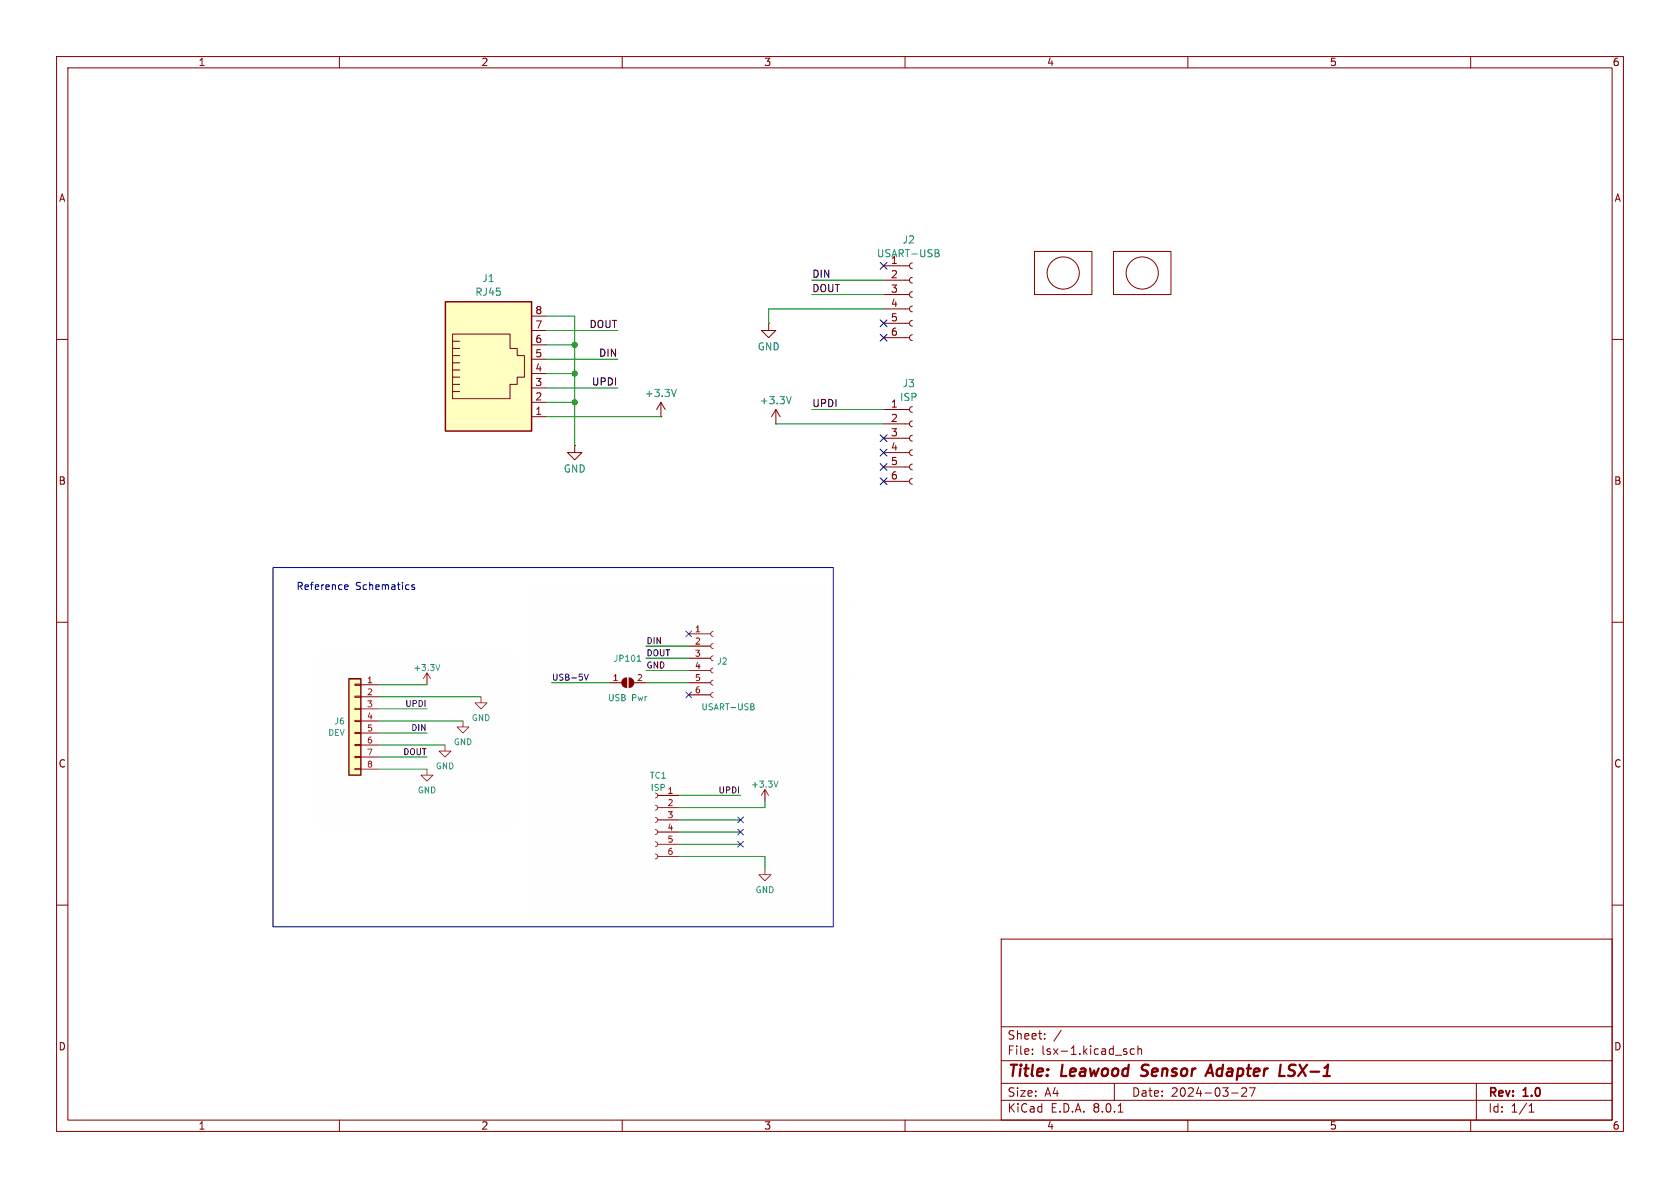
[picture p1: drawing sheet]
(kicad_sch
 (version 20231120)
 (generator "eeschema")
 (generator_version "8.0")
 (paper "A4")
 (title_block
  (title "Leawood Sensor Adapter LSX-1")
  (date "2024-03-27")
  (rev "1.0"))
 (lib_symbols
  (symbol "Connector:Conn_01x06_Socket"
   (pin_names
    (offset 1.016) hide) (exclude_from_sim no) (in_bom yes) (on_board yes)
   (property "Reference" "J" (at 0 7.62 0) (effects (font (size 1.27 1.27))))
   (property "Value" "Conn_01x06_Socket" (at 0 -10.16 0) (effects (font (size 1.27 1.27))))
   (property "Footprint" "" (at 0 0 0) (effects (font (size 1.27 1.27)) (hide yes)))
   (property "Datasheet" "~" (at 0 0 0) (effects (font (size 1.27 1.27)) (hide yes)))
   (property "Description" "Generic connector, single row, 01x06, script generated" (at 0 0 0) (effects (font (size 1.27 1.27)) (hide yes)))
   (property "ki_locked" "" (at 0 0 0) (effects (font (size 1.27 1.27))))
   (symbol "Conn_01x06_Socket_1_1"
    (arc (start 0 -7.112) (mid -0.5058 -7.62) (end 0 -8.128) (stroke (width 0.1524) (type default)) (fill (type none)))
    (arc (start 0 -4.572) (mid -0.5058 -5.08) (end 0 -5.588) (stroke (width 0.1524) (type default)) (fill (type none)))
    (arc (start 0 -2.032) (mid -0.5058 -2.54) (end 0 -3.048) (stroke (width 0.1524) (type default)) (fill (type none)))
    (polyline (pts (xy -1.27 -7.62) (xy -0.508 -7.62)) (stroke (width 0.1524) (type default)) (fill (type none)))
    (polyline (pts (xy -1.27 -5.08) (xy -0.508 -5.08)) (stroke (width 0.1524) (type default)) (fill (type none)))
    (polyline (pts (xy -1.27 -2.54) (xy -0.508 -2.54)) (stroke (width 0.1524) (type default)) (fill (type none)))
    (polyline (pts (xy -1.27 0) (xy -0.508 0)) (stroke (width 0.1524) (type default)) (fill (type none)))
    (polyline (pts (xy -1.27 2.54) (xy -0.508 2.54)) (stroke (width 0.1524) (type default)) (fill (type none)))
    (polyline (pts (xy -1.27 5.08) (xy -0.508 5.08)) (stroke (width 0.1524) (type default)) (fill (type none)))
    (arc (start 0 0.508) (mid -0.5058 0) (end 0 -0.508) (stroke (width 0.1524) (type default)) (fill (type none)))
    (arc (start 0 3.048) (mid -0.5058 2.54) (end 0 2.032) (stroke (width 0.1524) (type default)) (fill (type none)))
    (arc (start 0 5.588) (mid -0.5058 5.08) (end 0 4.572) (stroke (width 0.1524) (type default)) (fill (type none)))
    (pin passive line (at -5.08 5.08 0) (length 3.81) (name "Pin_1" (effects (font (size 1.27 1.27)))) (number "1" (effects (font (size 1.27 1.27)))))
    (pin passive line (at -5.08 2.54 0) (length 3.81) (name "Pin_2" (effects (font (size 1.27 1.27)))) (number "2" (effects (font (size 1.27 1.27)))))
    (pin passive line (at -5.08 0 0) (length 3.81) (name "Pin_3" (effects (font (size 1.27 1.27)))) (number "3" (effects (font (size 1.27 1.27)))))
    (pin passive line (at -5.08 -2.54 0) (length 3.81) (name "Pin_4" (effects (font (size 1.27 1.27)))) (number "4" (effects (font (size 1.27 1.27)))))
    (pin passive line (at -5.08 -5.08 0) (length 3.81) (name "Pin_5" (effects (font (size 1.27 1.27)))) (number "5" (effects (font (size 1.27 1.27)))))
    (pin passive line (at -5.08 -7.62 0) (length 3.81) (name "Pin_6" (effects (font (size 1.27 1.27)))) (number "6" (effects (font (size 1.27 1.27)))))))
  (symbol "Connector:RJ45"
   (pin_names
    (offset 1.016)) (exclude_from_sim no) (in_bom yes) (on_board yes)
   (property "Reference" "J" (at -5.08 13.97 0) (effects (font (size 1.27 1.27)) (justify right)))
   (property "Value" "RJ45" (at 2.54 13.97 0) (effects (font (size 1.27 1.27)) (justify left)))
   (property "Footprint" "" (at 0 0.635 90) (effects (font (size 1.27 1.27)) (hide yes)))
   (property "Datasheet" "~" (at 0 0.635 90) (effects (font (size 1.27 1.27)) (hide yes)))
   (property "Description" "RJ connector, 8P8C (8 positions 8 connected)" (at 0 0 0) (effects (font (size 1.27 1.27)) (hide yes)))
   (symbol "RJ45_0_1"
    (polyline (pts (xy -5.08 4.445) (xy -6.35 4.445)) (stroke (width 0) (type default)) (fill (type none)))
    (polyline (pts (xy -5.08 5.715) (xy -6.35 5.715)) (stroke (width 0) (type default)) (fill (type none)))
    (polyline (pts (xy -6.35 -3.175) (xy -5.08 -3.175) (xy -5.08 -3.175)) (stroke (width 0) (type default)) (fill (type none)))
    (polyline (pts (xy -6.35 -1.905) (xy -5.08 -1.905) (xy -5.08 -1.905)) (stroke (width 0) (type default)) (fill (type none)))
    (polyline (pts (xy -6.35 -0.635) (xy -5.08 -0.635) (xy -5.08 -0.635)) (stroke (width 0) (type default)) (fill (type none)))
    (polyline (pts (xy -6.35 0.635) (xy -5.08 0.635) (xy -5.08 0.635)) (stroke (width 0) (type default)) (fill (type none)))
    (polyline (pts (xy -6.35 1.905) (xy -5.08 1.905) (xy -5.08 1.905)) (stroke (width 0) (type default)) (fill (type none)))
    (polyline (pts (xy -5.08 3.175) (xy -6.35 3.175) (xy -6.35 3.175)) (stroke (width 0) (type default)) (fill (type none)))
    (polyline (pts (xy -6.35 -4.445) (xy -6.35 6.985) (xy 3.81 6.985) (xy 3.81 4.445) (xy 5.08 4.445) (xy 5.08 3.175) (xy 6.35 3.175) (xy 6.35 -0.635) (xy 5.08 -0.635) (xy 5.08 -1.905) (xy 3.81 -1.905) (xy 3.81 -4.445) (xy -6.35 -4.445) (xy -6.35 -4.445)) (stroke (width 0) (type default)) (fill (type none)))
    (rectangle (start 7.62 12.7) (end -7.62 -10.16) (stroke (width 0.254) (type default)) (fill (type background))))
   (symbol "RJ45_1_1"
    (pin passive line (at 10.16 -7.62 180) (length 2.54) (name "~" (effects (font (size 1.27 1.27)))) (number "1" (effects (font (size 1.27 1.27)))))
    (pin passive line (at 10.16 -5.08 180) (length 2.54) (name "~" (effects (font (size 1.27 1.27)))) (number "2" (effects (font (size 1.27 1.27)))))
    (pin passive line (at 10.16 -2.54 180) (length 2.54) (name "~" (effects (font (size 1.27 1.27)))) (number "3" (effects (font (size 1.27 1.27)))))
    (pin passive line (at 10.16 0 180) (length 2.54) (name "~" (effects (font (size 1.27 1.27)))) (number "4" (effects (font (size 1.27 1.27)))))
    (pin passive line (at 10.16 2.54 180) (length 2.54) (name "~" (effects (font (size 1.27 1.27)))) (number "5" (effects (font (size 1.27 1.27)))))
    (pin passive line (at 10.16 5.08 180) (length 2.54) (name "~" (effects (font (size 1.27 1.27)))) (number "6" (effects (font (size 1.27 1.27)))))
    (pin passive line (at 10.16 7.62 180) (length 2.54) (name "~" (effects (font (size 1.27 1.27)))) (number "7" (effects (font (size 1.27 1.27)))))
    (pin passive line (at 10.16 10.16 180) (length 2.54) (name "~" (effects (font (size 1.27 1.27)))) (number "8" (effects (font (size 1.27 1.27)))))))
  (symbol "power:+3.3V"
   (power)
   (pin_numbers hide)
   (pin_names
    (offset 0) hide) (exclude_from_sim no) (in_bom yes) (on_board yes)
   (property "Reference" "#PWR" (at 0 -3.81 0) (effects (font (size 1.27 1.27)) (hide yes)))
   (property "Value" "+3.3V" (at 0 3.556 0) (effects (font (size 1.27 1.27))))
   (property "Footprint" "" (at 0 0 0) (effects (font (size 1.27 1.27)) (hide yes)))
   (property "Datasheet" "" (at 0 0 0) (effects (font (size 1.27 1.27)) (hide yes)))
   (property "Description" "Power symbol creates a global label with name \"+3.3V\"" (at 0 0 0) (effects (font (size 1.27 1.27)) (hide yes)))
   (symbol "+3.3V_0_1"
    (polyline (pts (xy -0.762 1.27) (xy 0 2.54)) (stroke (width 0) (type default)) (fill (type none)))
    (polyline (pts (xy 0 0) (xy 0 2.54)) (stroke (width 0) (type default)) (fill (type none)))
    (polyline (pts (xy 0 2.54) (xy 0.762 1.27)) (stroke (width 0) (type default)) (fill (type none))))
   (symbol "+3.3V_1_1"
    (pin power_in line (at 0 0 90) (length 0) (name "~" (effects (font (size 1.27 1.27)))) (number "1" (effects (font (size 1.27 1.27)))))))
  (symbol "power:GND"
   (power)
   (pin_numbers hide)
   (pin_names
    (offset 0) hide) (exclude_from_sim no) (in_bom yes) (on_board yes)
   (property "Reference" "#PWR" (at 0 -6.35 0) (effects (font (size 1.27 1.27)) (hide yes)))
   (property "Value" "GND" (at 0 -3.81 0) (effects (font (size 1.27 1.27))))
   (property "Footprint" "" (at 0 0 0) (effects (font (size 1.27 1.27)) (hide yes)))
   (property "Datasheet" "" (at 0 0 0) (effects (font (size 1.27 1.27)) (hide yes)))
   (property "Description" "Power symbol creates a global label with name \"GND\" , ground" (at 0 0 0) (effects (font (size 1.27 1.27)) (hide yes)))
   (symbol "GND_0_1"
    (polyline (pts (xy 0 0) (xy 0 -1.27) (xy 1.27 -1.27) (xy 0 -2.54) (xy -1.27 -1.27) (xy 0 -1.27)) (stroke (width 0) (type default)) (fill (type none))))
   (symbol "GND_1_1"
    (pin power_in line (at 0 0 270) (length 0) (name "~" (effects (font (size 1.27 1.27)))) (number "1" (effects (font (size 1.27 1.27)))))))
  (symbol "sjm-mechanical:logo"
   (pin_names
    (offset 1.016)) (exclude_from_sim no) (in_bom yes) (on_board yes)
   (property "Reference" "Lg" (at 0 0 0) (effects (font (size 1.27 1.27)) (hide yes)))
   (property "Value" "logo" (at 0 -1.27 0) (effects (font (size 1.27 1.27)) (hide yes)))
   (property "Footprint" "" (at 0 0 0) (effects (font (size 1.27 1.27)) (hide yes)))
   (property "Datasheet" "" (at 0 0 0) (effects (font (size 1.27 1.27)) (hide yes)))
   (property "Description" "" (at 0 0 0) (effects (font (size 1.27 1.27)) (hide yes)))
   (symbol "logo_0_1"
    (rectangle (start -5.08 3.81) (end 5.08 -3.81) (stroke (width 0) (type default)) (fill (type none)))
    (circle (center 0 0) (radius 2.8448) (stroke (width 0) (type default)) (fill (type none))))))
 (junction
  (at 101.6 71.12)
  (diameter 0)
  (color 0 0 0 0))
 (junction
  (at 101.6 66.04)
  (diameter 0)
  (color 0 0 0 0))
 (junction
  (at 101.6 60.96)
  (diameter 0)
  (color 0 0 0 0))
 (no_connect
  (at 156.21 82.55))
 (no_connect
  (at 156.21 85.09))
 (no_connect
  (at 156.21 59.69))
 (no_connect
  (at 156.21 77.47))
 (no_connect
  (at 156.21 57.15))
 (no_connect
  (at 156.21 46.99))
 (no_connect
  (at 156.21 80.01))
 (wire
  (pts (xy 96.52 68.58) (xy 109.22 68.58))
  (stroke (width 0) (type default)))
 (wire
  (pts (xy 101.6 60.96) (xy 101.6 55.88))
  (stroke (width 0) (type default)))
 (wire
  (pts (xy 135.89 54.61) (xy 135.89 57.15))
  (stroke (width 0) (type default)))
 (wire
  (pts (xy 96.52 66.04) (xy 101.6 66.04))
  (stroke (width 0) (type default)))
 (wire
  (pts (xy 101.6 71.12) (xy 101.6 66.04))
  (stroke (width 0) (type default)))
 (wire
  (pts (xy 96.52 60.96) (xy 101.6 60.96))
  (stroke (width 0) (type default)))
 (wire
  (pts (xy 101.6 71.12) (xy 101.6 78.74))
  (stroke (width 0) (type default)))
 (wire
  (pts (xy 96.52 73.66) (xy 116.84 73.66))
  (stroke (width 0) (type default)))
 (wire
  (pts (xy 137.16 74.93) (xy 156.21 74.93))
  (stroke (width 0) (type default)))
 (wire
  (pts (xy 96.52 58.42) (xy 109.22 58.42))
  (stroke (width 0) (type default)))
 (wire
  (pts (xy 101.6 55.88) (xy 96.52 55.88))
  (stroke (width 0) (type default)))
 (wire
  (pts (xy 135.89 54.61) (xy 156.21 54.61))
  (stroke (width 0) (type default)))
 (wire
  (pts (xy 143.51 52.07) (xy 156.21 52.07))
  (stroke (width 0) (type default)))
 (wire
  (pts (xy 96.52 63.5) (xy 109.22 63.5))
  (stroke (width 0) (type default)))
 (wire
  (pts (xy 143.51 49.53) (xy 156.21 49.53))
  (stroke (width 0) (type default)))
 (wire
  (pts (xy 143.51 72.39) (xy 156.21 72.39))
  (stroke (width 0) (type default)))
 (wire
  (pts (xy 96.52 71.12) (xy 101.6 71.12))
  (stroke (width 0) (type default)))
 (wire
  (pts (xy 101.6 66.04) (xy 101.6 60.96))
  (stroke (width 0) (type default)))
 (rectangle
  (start 48.26 100.33)
  (end 147.32 163.83)
  (stroke (width 0) (type default))
  (fill (type none)))
 (image
  (at 121.92 133.35)
  (scale 0.586233)
  (data))
 (image
  (at 73.66 130.81)
  (scale 0.407819)
  (data))
 (text "Reference Schematics"
  (exclude_from_sim no)
  (at 62.992 103.886 0)
  (effects (font (size 1.27 1.27))))
 (label "DIN"
  (at 143.51 49.53 0)
  (fields_autoplaced yes)
  (effects (font (size 1.27 1.27)) (justify left bottom)))
 (label "UPDI"
  (at 109.22 68.58 180)
  (fields_autoplaced yes)
  (effects (font (size 1.27 1.27)) (justify right bottom)))
 (label "DIN"
  (at 109.22 63.5 180)
  (fields_autoplaced yes)
  (effects (font (size 1.27 1.27)) (justify right bottom)))
 (label "DOUT"
  (at 143.51 52.07 0)
  (fields_autoplaced yes)
  (effects (font (size 1.27 1.27)) (justify left bottom)))
 (label "UPDI"
  (at 143.51 72.39 0)
  (fields_autoplaced yes)
  (effects (font (size 1.27 1.27)) (justify left bottom)))
 (label "DOUT"
  (at 109.22 58.42 180)
  (fields_autoplaced yes)
  (effects (font (size 1.27 1.27)) (justify right bottom)))
 (symbol
  (lib_id "power:GND")
  (at 101.6 78.74 0)
  (unit 1)
  (exclude_from_sim no)
  (in_bom yes)
  (on_board yes)
  (dnp no)
  (fields_autoplaced yes)
  (property "Reference" "#PWR01" (at 101.6 85.09 0) (effects (font (size 1.27 1.27)) (hide yes)))
  (property "Value" "GND" (at 101.6 82.8731 0) (effects (font (size 1.27 1.27))))
  (property "Footprint" "" (at 101.6 78.74 0) (effects (font (size 1.27 1.27)) (hide yes)))
  (property "Datasheet" "" (at 101.6 78.74 0) (effects (font (size 1.27 1.27)) (hide yes)))
  (property "Description" "Power symbol creates a global label with name \"GND\" , ground" (at 101.6 78.74 0) (effects (font (size 1.27 1.27)) (hide yes)))
  (pin "1"))
 (symbol
  (lib_id "Connector:Conn_01x06_Socket")
  (at 161.29 77.47 0)
  (unit 1)
  (exclude_from_sim no)
  (in_bom yes)
  (on_board yes)
  (dnp no)
  (property "Reference" "J3" (at 160.655 67.7883 0) (effects (font (size 1.27 1.27))))
  (property "Value" "ISP" (at 160.655 70.2126 0) (effects (font (size 1.27 1.27))))
  (property "Footprint" "Connector_IDC:IDC-Header_2x03_P2.54mm_Vertical" (at 161.29 77.47 0) (effects (font (size 1.27 1.27)) (hide yes)))
  (property "Datasheet" "~" (at 161.29 77.47 0) (effects (font (size 1.27 1.27)) (hide yes)))
  (property "Description" "Generic connector, single row, 01x06, script generated" (at 161.29 77.47 0) (effects (font (size 1.27 1.27)) (hide yes)))
  (pin "6")
  (pin "4")
  (pin "5")
  (pin "3")
  (pin "1")
  (pin "2"))
 (symbol
  (lib_id "sjm-mechanical:logo")
  (at 187.96 48.26 0)
  (unit 1)
  (exclude_from_sim no)
  (in_bom yes)
  (on_board yes)
  (dnp no)
  (fields_autoplaced yes)
  (property "Reference" "Lg1" (at 187.96 48.26 0) (effects (font (size 1.27 1.27)) (hide yes)))
  (property "Value" "logo" (at 187.96 49.53 0) (effects (font (size 1.27 1.27)) (hide yes)))
  (property "Footprint" "sjm-mechanical:MyBasic_rounded_50_1" (at 187.96 48.26 0) (effects (font (size 1.27 1.27)) (hide yes)))
  (property "Datasheet" "" (at 187.96 48.26 0) (effects (font (size 1.27 1.27)) (hide yes)))
  (property "Description" "" (at 187.96 48.26 0) (effects (font (size 1.27 1.27)) (hide yes))))
 (symbol
  (lib_id "sjm-mechanical:logo")
  (at 214.63 48.26 0)
  (unit 1)
  (exclude_from_sim no)
  (in_bom yes)
  (on_board yes)
  (dnp no)
  (fields_autoplaced yes)
  (property "Reference" "Lg3" (at 214.63 48.26 0) (effects (font (size 1.27 1.27)) (hide yes)))
  (property "Value" "logo" (at 214.63 49.53 0) (effects (font (size 1.27 1.27)) (hide yes)))
  (property "Footprint" "sjm-mechanical:Non_TCP" (at 214.63 48.26 0) (effects (font (size 1.27 1.27)) (hide yes)))
  (property "Datasheet" "" (at 214.63 48.26 0) (effects (font (size 1.27 1.27)) (hide yes)))
  (property "Description" "" (at 214.63 48.26 0) (effects (font (size 1.27 1.27)) (hide yes))))
 (symbol
  (lib_id "Connector:Conn_01x06_Socket")
  (at 161.29 52.07 0)
  (unit 1)
  (exclude_from_sim no)
  (in_bom yes)
  (on_board yes)
  (dnp no)
  (property "Reference" "J2" (at 160.655 42.3883 0) (effects (font (size 1.27 1.27))))
  (property "Value" "USART-USB" (at 160.655 44.8126 0) (effects (font (size 1.27 1.27))))
  (property "Footprint" "Connector_PinSocket_2.54mm:PinSocket_1x06_P2.54mm_Vertical" (at 161.29 52.07 0) (effects (font (size 1.27 1.27)) (hide yes)))
  (property "Datasheet" "~" (at 161.29 52.07 0) (effects (font (size 1.27 1.27)) (hide yes)))
  (property "Description" "Generic connector, single row, 01x06, script generated" (at 161.29 52.07 0) (effects (font (size 1.27 1.27)) (hide yes)))
  (pin "6")
  (pin "4")
  (pin "5")
  (pin "3")
  (pin "1")
  (pin "2"))
 (symbol
  (lib_id "Connector:RJ45")
  (at 86.36 66.04 0)
  (unit 1)
  (exclude_from_sim no)
  (in_bom yes)
  (on_board yes)
  (dnp no)
  (fields_autoplaced yes)
  (property "Reference" "J1" (at 86.36 49.1955 0) (effects (font (size 1.27 1.27))))
  (property "Value" "RJ45" (at 86.36 51.6198 0) (effects (font (size 1.27 1.27))))
  (property "Footprint" "lsx-1-footprint:RJ45_8P8C" (at 86.36 65.405 90) (effects (font (size 1.27 1.27)) (hide yes)))
  (property "Datasheet" "~" (at 86.36 65.405 90) (effects (font (size 1.27 1.27)) (hide yes)))
  (property "Description" "RJ connector, 8P8C (8 positions 8 connected)" (at 86.36 66.04 0) (effects (font (size 1.27 1.27)) (hide yes)))
  (pin "1")
  (pin "4")
  (pin "7")
  (pin "6")
  (pin "5")
  (pin "2")
  (pin "3")
  (pin "8"))
 (symbol
  (lib_id "sjm-mechanical:logo")
  (at 214.63 57.15 0)
  (unit 1)
  (exclude_from_sim no)
  (in_bom yes)
  (on_board yes)
  (dnp no)
  (fields_autoplaced yes)
  (property "Reference" "Lg4" (at 214.63 57.15 0) (effects (font (size 1.27 1.27)) (hide yes)))
  (property "Value" "logo" (at 214.63 58.42 0) (effects (font (size 1.27 1.27)) (hide yes)))
  (property "Footprint" "sjm-mechanical:Non_TCP" (at 214.63 57.15 0) (effects (font (size 1.27 1.27)) (hide yes)))
  (property "Datasheet" "" (at 214.63 57.15 0) (effects (font (size 1.27 1.27)) (hide yes)))
  (property "Description" "" (at 214.63 57.15 0) (effects (font (size 1.27 1.27)) (hide yes))))
 (symbol
  (lib_id "power:+3.3V")
  (at 137.16 74.93 0)
  (unit 1)
  (exclude_from_sim no)
  (in_bom yes)
  (on_board yes)
  (dnp no)
  (fields_autoplaced yes)
  (property "Reference" "#PWR04" (at 137.16 78.74 0) (effects (font (size 1.27 1.27)) (hide yes)))
  (property "Value" "+3.3V" (at 137.16 70.7969 0) (effects (font (size 1.27 1.27))))
  (property "Footprint" "" (at 137.16 74.93 0) (effects (font (size 1.27 1.27)) (hide yes)))
  (property "Datasheet" "" (at 137.16 74.93 0) (effects (font (size 1.27 1.27)) (hide yes)))
  (property "Description" "Power symbol creates a global label with name \"+3.3V\"" (at 137.16 74.93 0) (effects (font (size 1.27 1.27)) (hide yes)))
  (pin "1"))
 (symbol
  (lib_id "sjm-mechanical:logo")
  (at 201.93 48.26 0)
  (unit 1)
  (exclude_from_sim no)
  (in_bom yes)
  (on_board yes)
  (dnp no)
  (fields_autoplaced yes)
  (property "Reference" "Lg2" (at 201.93 48.26 0) (effects (font (size 1.27 1.27)) (hide yes)))
  (property "Value" "logo" (at 201.93 49.53 0) (effects (font (size 1.27 1.27)) (hide yes)))
  (property "Footprint" "Symbol:KiCad-Logo_5mm_SilkScreen" (at 201.93 48.26 0) (effects (font (size 1.27 1.27)) (hide yes)))
  (property "Datasheet" "" (at 201.93 48.26 0) (effects (font (size 1.27 1.27)) (hide yes)))
  (property "Description" "" (at 201.93 48.26 0) (effects (font (size 1.27 1.27)) (hide yes))))
 (symbol
  (lib_id "power:GND")
  (at 135.89 57.15 0)
  (unit 1)
  (exclude_from_sim no)
  (in_bom yes)
  (on_board yes)
  (dnp no)
  (fields_autoplaced yes)
  (property "Reference" "#PWR03" (at 135.89 63.5 0) (effects (font (size 1.27 1.27)) (hide yes)))
  (property "Value" "GND" (at 135.89 61.2831 0) (effects (font (size 1.27 1.27))))
  (property "Footprint" "" (at 135.89 57.15 0) (effects (font (size 1.27 1.27)) (hide yes)))
  (property "Datasheet" "" (at 135.89 57.15 0) (effects (font (size 1.27 1.27)) (hide yes)))
  (property "Description" "Power symbol creates a global label with name \"GND\" , ground" (at 135.89 57.15 0) (effects (font (size 1.27 1.27)) (hide yes)))
  (pin "1"))
 (symbol
  (lib_id "power:+3.3V")
  (at 116.84 73.66 0)
  (unit 1)
  (exclude_from_sim no)
  (in_bom yes)
  (on_board yes)
  (dnp no)
  (fields_autoplaced yes)
  (property "Reference" "#PWR02" (at 116.84 77.47 0) (effects (font (size 1.27 1.27)) (hide yes)))
  (property "Value" "+3.3V" (at 116.84 69.5269 0) (effects (font (size 1.27 1.27))))
  (property "Footprint" "" (at 116.84 73.66 0) (effects (font (size 1.27 1.27)) (hide yes)))
  (property "Datasheet" "" (at 116.84 73.66 0) (effects (font (size 1.27 1.27)) (hide yes)))
  (property "Description" "Power symbol creates a global label with name \"+3.3V\"" (at 116.84 73.66 0) (effects (font (size 1.27 1.27)) (hide yes)))
  (pin "1"))
 (sheet_instances
  (path ""
   (page "1"))))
